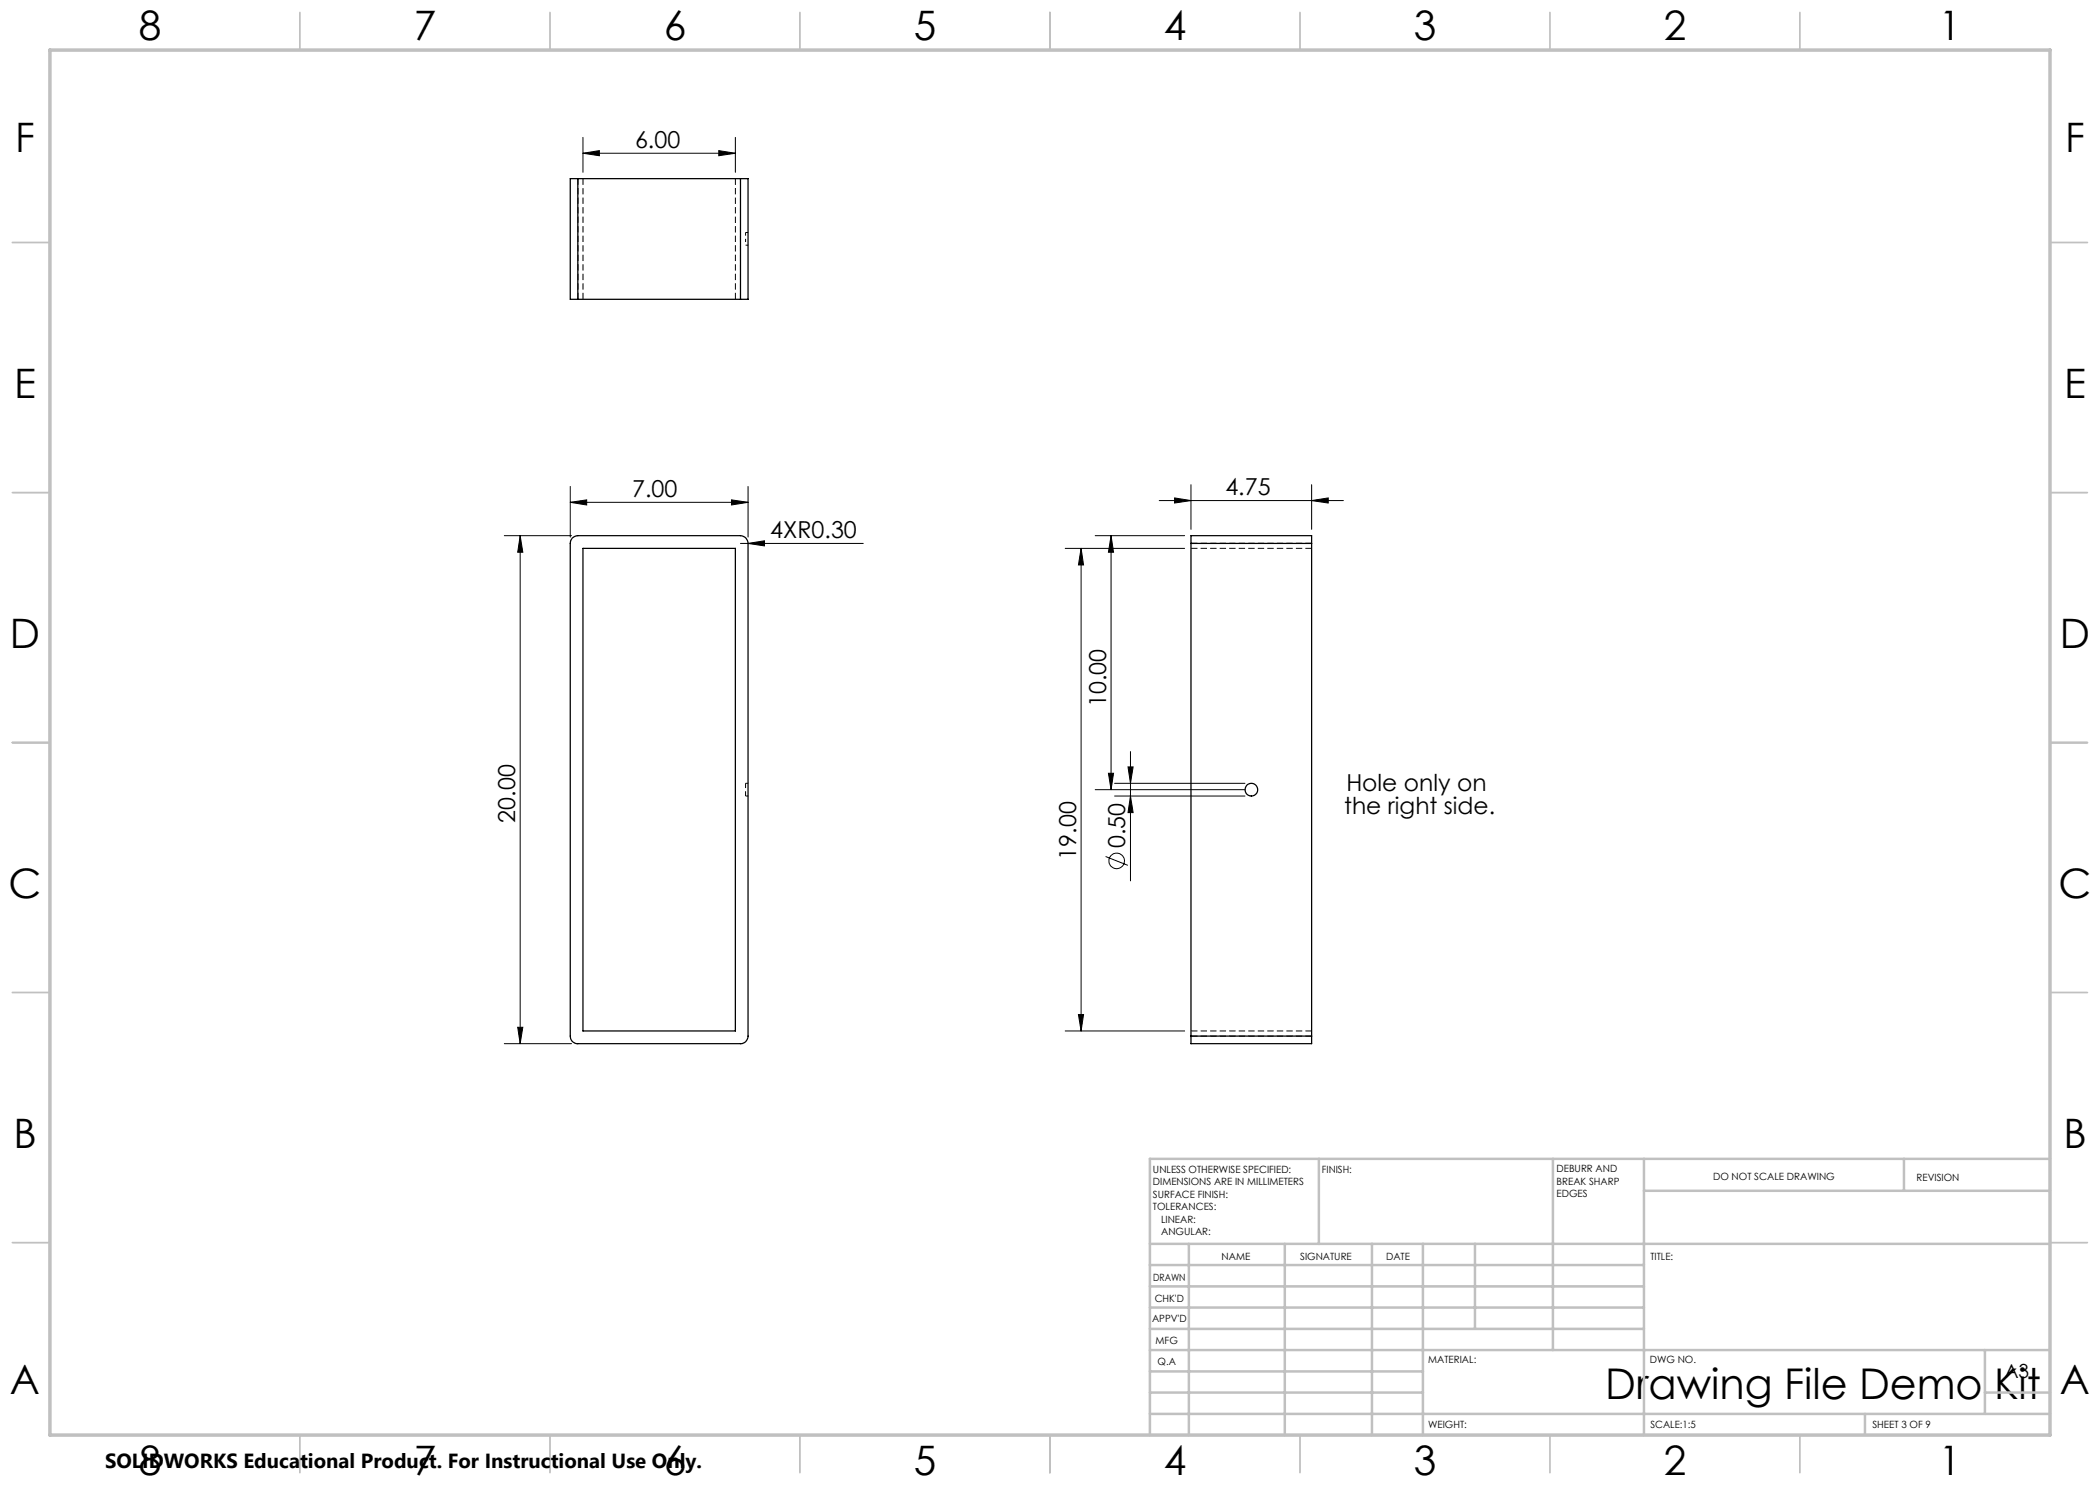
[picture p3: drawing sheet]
<svg xmlns="http://www.w3.org/2000/svg" width="420mm" height="297mm" viewBox="0 0 420 297" stroke-linecap="round" stroke-linejoin="round" font-family="sans-serif">
<path d="M149.1 156.7v2.5" fill="none" stroke="#000" stroke-width=".2" stroke-dasharray="1.3 .6" stroke-dashoffset=".3" stroke-linecap="butt"/>
<path d="M148.1 35.7v24.1M115.6 59.8v-24.1M116.6 59.8v-24.1M147.1 59.8v-24.1M149.1 49h.5M149.6 46.5h-.5M238.2 109.7h24.2M238.2 108.7h24.2M149.1 159.2h.5M149.6 156.7h-.5M238.2 206.2h24.2M262.4 207.2h-24.2" fill="none" stroke="#000" stroke-width=".2" stroke-dasharray="1.3 .6" stroke-linecap="butt"/>
<g fill="none" stroke="#000" stroke-width=".25">
<path d="M115.6 35.7h-1.5v24.2h1.5M115.6 35.7v24.2M115.6 35.7h32.5M148.1 35.7h1.5v24.2h-1.5M148.1 35.7v24.2M115.6 59.9h32.5M114.5 107.6l.5-.3 .6-.2h32.5a1.57 1.57 0 0 1 1.5 1.6v98.5a1.51 1.51 0 0 1-1.5 1.5h-32.5a1.45 1.45 0 0 1-1.5-1.5v-98.5l.1-.6zM116.6 109.7h30.5v96.5h-30.5zM238.2 108.7v-1.6h24.1v1.6M238.2 108.7v98.5M238.2 108.7h24.1M262.3 108.7v98.5"/>
<path d="M238.2 207.2v1.5h24.1v-1.5M238.2 207.2h24.1"/>
<circle cx="250.3" cy="157.9" r="1.26"/>
</g>
<path d="M149.1 47.8v1.2M149.1 46.5v1.3" fill="none" stroke="#000" stroke-width=".2" stroke-dasharray="1.3 .6" stroke-dashoffset=".6" stroke-linecap="butt"/>
<g fill="none" stroke="#000" stroke-width=".2">
<path d="M116.6 30.7l3.3-.6v1zM116.6 27.5v7M116.6 30.7h30.5M143.8 30.1l3.3 .6-3.3 .4zM147.1 27.5v7M114.1 97.3v10.1M146.3 100l3.3 .5-3.3 .5zM149.6 97.3v10.1M234.9 99.6l3.3 .5-3.3 .5zM238.2 96.9v9M262.3 96.9v9M100.9 107.1h13.4"/>
<path d="M104 107.1l.6 3.4h-1.1zM104 107.1v101.6M114.1 100.5l3.2-.5v1zM114.1 100.5h35.5M148.1 108.7h24.5M149.6 108.7l3.3-.5v1zM213 109.7h23.9M216.2 109.7l.5 3.3h-1zM216.2 109.7v96.5M219 107.1h17.9M222.2 107.1l.5 3.4h-1zM222.2 107.1v50.8"/>
<path d="M231.8 100.1h36.9M262.3 100.1l3.3-.5v1zM219 157.9h30M221.7 154.7h1l-.5 3.2zM222.9 156.7h26.1M222.9 159.2h26.1M225.6 153.4h1l-.5 3.3zM226.1 159.2l.5 3.3h-1zM226.1 150.3v25.9M221.1 171.3l4.5 1.8M100.9 208.7h13.4M103.5 205.5h1.1l-.6 3.2z"/>
<path d="M213 206.2h23.9M215.7 202.9h1l-.5 3.3z"/>
<circle cx="223.3" cy="172.2" r="1.55"/>
</g>
<g fill="none" stroke="#c0c0c0" stroke-width=".35">
<path d="M60 2.5v7.5M110 2.5v7.5M160 2.5v7.5M210 2.5v7.5M260 2.5v7.5M310 2.5v7.5M360 2.5v7.5M2.5 48.5h7.5M410 48.5h7.5M2.5 98.5h7.5M410 98.5h7.5M2.5 148.5h7.5"/>
<path d="M410 148.5h7.5M2.5 198.5h7.5M410 198.5h7.5M2.5 248.5h7.5M410 248.5h7.5M60 287v7.5M110 287v7.5M160 287v7.5M210 287v7.5M260 287v7.5M310 287v7.5M360 287v7.5"/>
</g>
<g fill="none" stroke="#c0c0c0" stroke-width=".5">
<path d="M263.8 231.8v17M310.6 231.8v38.2M328.8 231.8v55.2M328.8 238.2h81.2M380.8 231.8v6.4M410 231.8h-180v55.2M230 248.8h180M230 257.3h98.8M230 253h98.8M237.8 248.8v38.2M257 248.8v38.2M274.4 248.8v38.2"/>
<path d="M284.6 248.8v38.2M295 248.8v17M230 265.8h98.8M230 261.5h98.8M230 278.5h54.6M230 274.3h54.6M230 270h180M397 278.5h13M397 270v12.8M230 282.8h180M373 282.8v4.2"/>
</g>
<path d="M10 10h400v277h-400z" fill="none" stroke="#c0c0c0" stroke-width=".7"/>
<g fill="#000">
<path d="M149.6 108.7l3.3-.5v1z"/>
<path d="M104 107.1l.6 3.4h-1.1zM103.5 205.5h1.1l-.6 3.2zM216.2 109.7l.5 3.3h-1zM215.7 202.9h1l-.5 3.3zM225.6 153.4h1l-.5 3.3zM226.1 159.2l.5 3.3h-1z"/>
<path d="M114.1 100.5l3.2-.5v1zM146.3 100l3.3 .5-3.3 .5zM116.6 30.7l3.3-.6v1zM143.8 30.1l3.3 .6-3.3 .4z"/>
<path d="M222.2 107.1l.5 3.4h-1zM221.7 154.7h1l-.5 3.2z"/>
<path d="M234.9 99.6l3.3 .5-3.3 .5zM262.3 100.1l3.3-.5v1z"/>
</g>
<text font-size="8.5" x="321.1" y="279.7">Drawing File Demo Kit</text>
<g font-size="8.1">
<text x="27.7" y="8">8</text>
<text x="82.7" y="8">7</text>
<text x="132.7" y="8">6</text>
<text x="182.7" y="8">5</text>
<text x="232.7" y="8">4</text>
<text x="282.7" y="8">3</text>
<text x="332.7" y="8">2</text>
<text x="387.7" y="8">1</text>
<text x="3" y="30.4">F</text>
<text x="413" y="30.4">F</text>
<text x="2.8" y="79.6">E</text>
<text x="412.8" y="79.6">E</text>
<text x="2" y="129.6">D</text>
<text x="412" y="129.6">D</text>
<text x="1.7" y="179.6">C</text>
<text x="411.7" y="179.6">C</text>
<text x="2.7" y="229.6">B</text>
<text x="412.7" y="229.6">B</text>
<text x="2" y="278.9">A</text>
<text x="412" y="278.9">A</text>
<text x="27.7" y="295">8</text>
<text x="82.7" y="295">7</text>
<text x="132.7" y="295">6</text>
<text x="182.7" y="295">5</text>
<text x="232.7" y="295">4</text>
<text x="282.7" y="295">3</text>
<text x="332.7" y="295">2</text>
<text x="387.7" y="295">1</text>
</g>
<g font-size="4.7">
<text x="127" y="29.6">6.00</text>
<text x="126.5" y="99.5">7.00</text>
<text x="245.1" y="99.1">4.75</text>
<text x="154.1" y="107.7">4XR0.30</text>
<text x="221.2" y="141.4" transform="rotate(-90 221.2 141.4)">10.00</text>
<text x="269.3" y="158.3">Hole only on</text>
<text x="103" y="164.5" transform="rotate(-90 103 164.5)">20.00</text>
<text x="268.8" y="162.8">the right side.</text>
<text x="215.2" y="171.9" transform="rotate(-90 215.2 171.9)">19.00</text>
<text x="225.1" y="169.6" transform="rotate(-90 225.1 169.6)">0.50</text>
</g>
<text font-size="4.1" x="21" y="293.7">SOLIDWORKS Educational Product. For Instructional Use Only.</text>
<text font-size="3.9" x="400.9" y="275.5">A3</text>
<g font-size="2">
<text x="230.6" y="234.6">UNLESS OTHERWISE SPECIFIED:</text>
<text x="230.6" y="237.1">DIMENSIONS ARE IN MILLIMETERS</text>
<text x="230.6" y="239.6">SURFACE FINISH:</text>
<text x="264.4" y="234.6">FINISH:</text>
<text x="311.3" y="234.5">DEBURR AND</text>
<text x="311.3" y="237">BREAK SHARP</text>
<text x="311.3" y="239.5">EDGES</text>
<text x="342.6" y="236">DO NOT SCALE DRAWING</text>
<text x="383.3" y="236.2">REVISION</text>
<text x="230.6" y="242.1">TOLERANCES:</text>
<text x="232.2" y="244.6">LINEAR:</text>
<text x="232.2" y="247.1">ANGULAR:</text>
<text x="244.3" y="252">NAME</text>
<text x="260" y="251.9">SIGNATURE</text>
<text x="277.2" y="251.9">DATE</text>
<text x="330.1" y="251.9">TITLE:</text>
<text x="230.6" y="256.1">DRAWN</text>
<text x="230.9" y="260.3">CHK'D</text>
<text x="230.4" y="264.4">APPV'D</text>
<text x="231.1" y="268.8">MFG</text>
<text x="231.5" y="273">Q.A</text>
<text x="285.6" y="272.5">MATERIAL:</text>
<text x="330" y="272.5">DWG NO.</text>
<text x="285.6" y="285.5">WEIGHT:</text>
<text x="330.1" y="285.6">SCALE:1:5</text>
<text x="374.5" y="285.6">SHEET 3 OF 9</text>
</g>
</svg>
